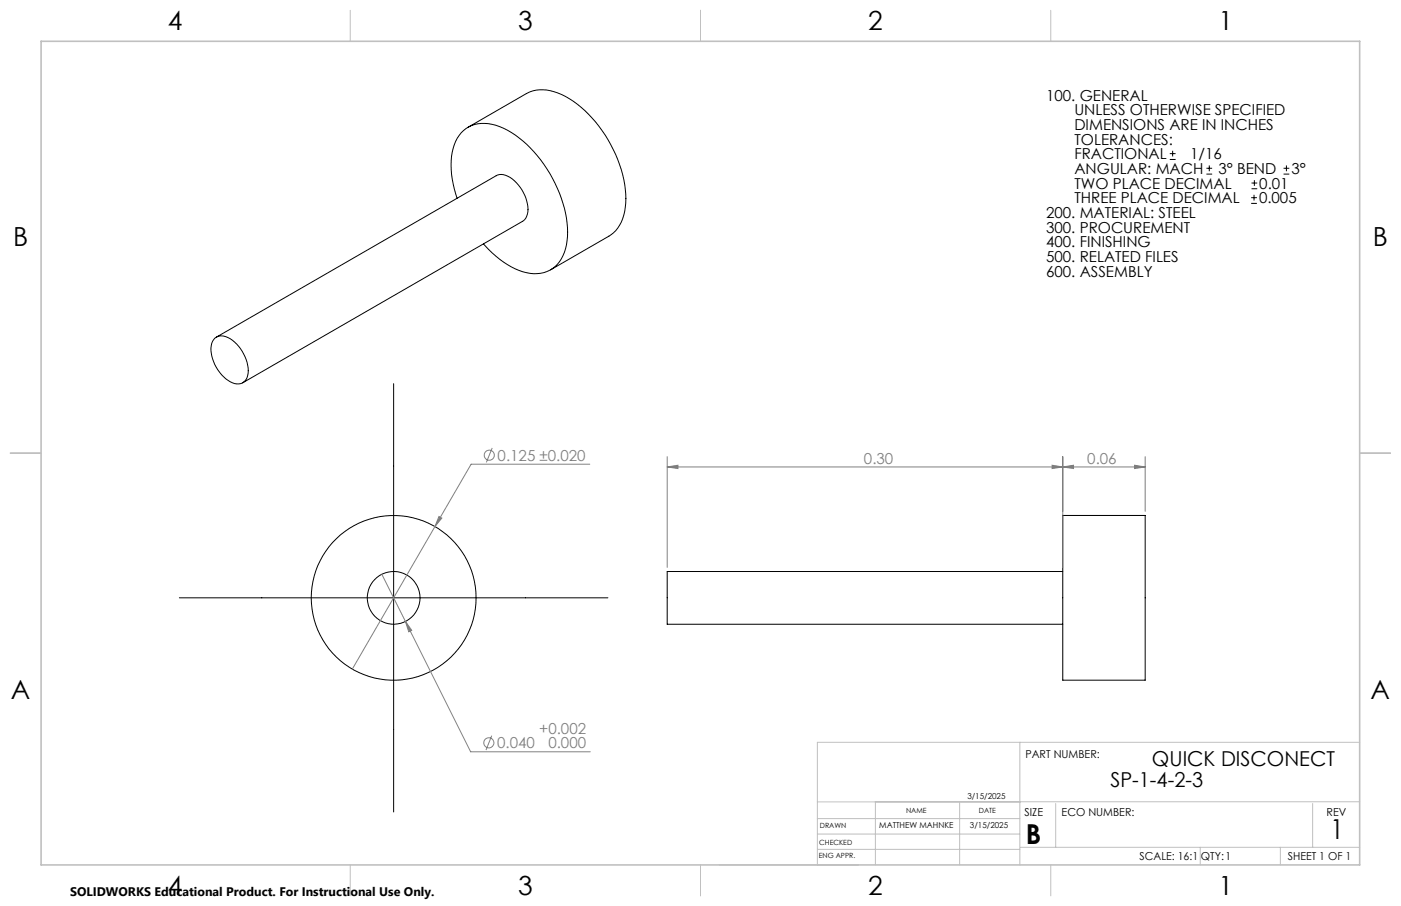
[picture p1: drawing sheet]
<svg xmlns="http://www.w3.org/2000/svg" width="432mm" height="279mm" viewBox="0 0 432 279" stroke-linecap="round" stroke-linejoin="round" font-family="sans-serif">
<g fill="none" stroke="#000" stroke-width=".31">
<path d="M144.3 39.2l17.9-10.3a12.4 12.4 0 0 1 12.1 .9 39.5 39.5 0 0 1 18.6 31.4 13.3 13.3 0 0 1-4.7 11.3l-18.5 10.7M360.5 49.2h1.8M360.5 47.4h1.8M361.4 46.5v1.8M371.8 53.7h1.8M371.8 51.9h1.8M372.7 51v1.8M385.7 58.2h1.8M385.7 56.4h1.8M386.6 55.6v1.7M395.6 53.7h1.8M395.6 51.9h1.8"/>
<path d="M396.5 51v1.8M140.9 61.1a25.1 25.1 0 0 1-.5-17.5 9.6 9.6 0 0 1 12.4-5 32.3 32.3 0 0 1 16.7 14.9 33.8 33.8 0 0 1 5.1 22 9.8 9.8 0 0 1-9 8.9 20.1 20.1 0 0 1-13.9-6.4l-2.7-2.8M385.6 62.7h1.8M385.6 61h1.8M386.5 60.1v1.7M66.2 104.3a4.1 4.1 0 0 1 5.4 .6 12.1 12.1 0 0 1 4.7 10.9 3.3 3.3 0 0 1-5.4 1.9 11.8 11.8 0 0 1-5.6-11.8zM66.7 104l86.2-49.8a5.4 5.4 0 0 1 6.2 2.1 11.6 11.6 0 0 1 3.5 9.7l-.5 1.2-1.1 1.1-86.2 49.7M121.3 118.3v132.1M327.6 159h25.4v50.8h-25.4zM327.6 176.2h-122v16.3h122M55.3 184.4h132.1"/>
<circle cx="121.3" cy="184.4" r="25.4"/>
<circle cx="121.3" cy="184.4" r="8.1"/>
</g>
<g fill="none" stroke="#808080" stroke-width=".31">
<path d="M151.7 138.1l-1.8 4.5M135.3 159.3l.9 .5-2.1 2.6zM181.8 143.2h-36.6l-36.6 63.1M205.6 144l3.4-.5v1zM205.6 140.8v34.2M205.6 144h147.4M324.3 143.5l3.3 .5-3.3 .5zM327.6 144l3.3-.5v1zM327.6 140.8v34.2M349.7 143.5l3.3 .5-3.3 .5zM353 140.8v16.9M117.7 177.1l27.4 54.7h36.8"/>
<path d="M125 191.6l1.9 2.8-.9 .4zM151.6 226.9l-1.8 4.4"/>
<circle cx="150.8" cy="140.4" r="1.56"/>
<circle cx="150.7" cy="229.1" r="1.55"/>
</g>
<g fill="none" stroke="#c0c0c0" stroke-width=".31">
<path d="M107.9 3.2v9.5M215.9 3.2v9.5M323.8 3.2v9.5M3.1 139.7h9.6M419.1 139.7h9.5M314.3 228.9v37.8M419.1 228.9h-167.2v37.8M251.9 257.2h62.4M251.9 252.4h62.4M269.8 247.3v19.4M295.8 247.7v19M325.4 247.8v13.5"/>
<path d="M404.6 247.8v13.5M419.1 247.3h-167.2M107.9 266.7v9.6M215.9 266.7v9.6M221.7 266.7h42.9M251.9 261.9h62.4M314.5 261.3h104.6M323.8 266.7v9.6M369.9 261.3v5.4M394.6 261.3v5.4"/>
</g>
<path d="M12.7 12.7h406.4v254h-406.4z" fill="none" stroke="#c0c0c0" stroke-width=".5"/>
<g fill="#808080">
<path d="M324.3 143.5l3.3 .5-3.3 .5zM205.6 144l3.4-.5v1zM349.7 143.5l3.3 .5-3.3 .5zM327.6 144l3.3-.5v1z"/>
<path d="M125 191.6l1 3.2 .9-.4zM135.3 159.3l-1.2 3.1 2.1-2.6z"/>
</g>
<g font-size="8.5">
<text x="316.2" y="260.2">B</text>
<text x="410" y="258.9">1</text>
</g>
<g font-size="8.1">
<text x="51.7" y="9.3">4</text>
<text x="159.7" y="9.3">3</text>
<text x="267.6" y="9.3">2</text>
<text x="375.6" y="9.3">1</text>
<text x="4" y="76">B</text>
<text x="423.1" y="76">B</text>
<text x="3.3" y="215.7">A</text>
<text x="422.4" y="215.7">A</text>
<text x="51.7" y="276">4</text>
<text x="159.7" y="276">3</text>
<text x="267.6" y="276">2</text>
<text x="375.6" y="276">1</text>
</g>
<g font-size="6.3">
<text x="355" y="236.4">QUICK DISCONECT</text>
<text x="342.2" y="242.7">SP-1-4-2-3</text>
</g>
<g font-size="4.7">
<text x="322.4" y="31">100. GENERAL</text>
<text x="331.1" y="35.6">UNLESS OTHERWISE SPECIFIED</text>
<text x="331.1" y="40.1">DIMENSIONS ARE IN INCHES</text>
<text x="331.1" y="44.6">TOLERANCES:</text>
<text x="331.1" y="53.7">ANGULAR: MACH</text>
<text x="331.1" y="49.1">FRACTIONAL</text>
<text x="366.8" y="49.1">1/16</text>
<text x="375.5" y="53.7">3° BEND</text>
<text x="398" y="53.7">3°</text>
<text x="331.1" y="58.2">TWO PLACE DECIMAL</text>
<text x="388.1" y="58.2">0.01</text>
<text x="331.1" y="62.7">THREE PLACE DECIMAL</text>
<text x="388" y="62.7">0.005</text>
<text x="322.4" y="67.2">200. MATERIAL: STEEL</text>
<text x="322.4" y="71.8">300. PROCUREMENT</text>
<text x="322.4" y="76.3">400. FINISHING</text>
<text x="322.4" y="80.8">500. RELATED FILES</text>
<text x="322.4" y="85.3">600. ASSEMBLY</text>
</g>
<g font-size="4.7" fill="#808080">
<text x="153.4" y="142.1">0.125 ±0.020</text>
<text x="266.3" y="143">0.30</text>
<text x="335.1" y="143">0.06</text>
<text x="166.2" y="226.3">+0.002</text>
<text x="153.3" y="230.8">0.040</text>
<text x="169" y="230.8">0.000</text>
</g>
<text font-size="3.8" x="21.6" y="276.3">SOLIDWORKS Educational Product. For Instructional Use Only.</text>
<g font-size="3.4">
<text x="316" y="233.6">PART NUMBER:</text>
<text x="315.8" y="251.6">SIZE</text>
<text x="327.2" y="251.6">ECO NUMBER:</text>
<text x="408.9" y="251.7">REV</text>
<text x="351.2" y="265.2">SCALE: 16:1</text>
<text x="370.1" y="265.3">QTY:1</text>
<text x="396.9" y="265.2">SHEET 1 OF 1</text>
</g>
<g font-size="2.5">
<text x="298.1" y="246.4">3/15/2025</text>
<text x="271" y="255.4">MATTHEW MAHNKE</text>
<text x="299" y="255.4">3/15/2025</text>
</g>
<g font-size="2.2">
<text x="279.3" y="250.8">NAME</text>
<text x="301.7" y="250.8">DATE</text>
<text x="252.7" y="255.4">DRAWN</text>
<text x="252.5" y="260.5">CHECKED</text>
<text x="252.4" y="264.7">ENG APPR.</text>
</g>
</svg>
